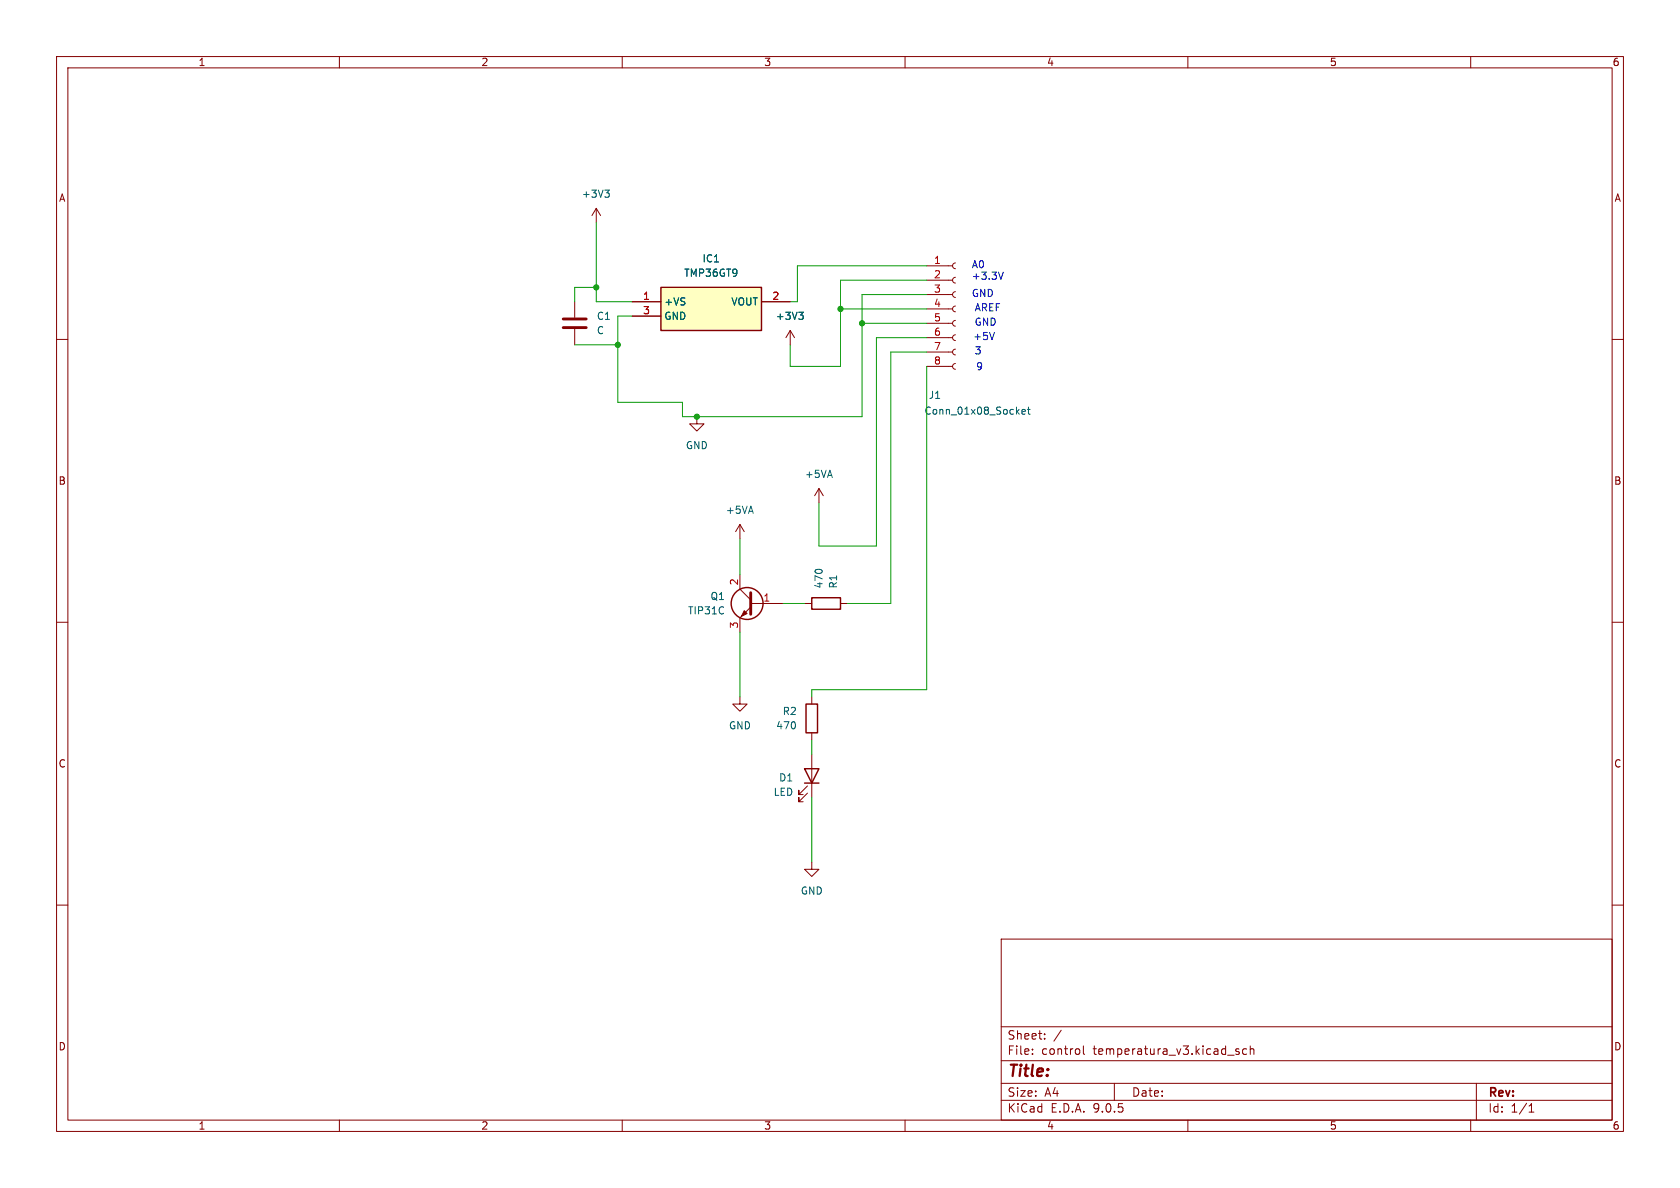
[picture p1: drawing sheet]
<svg xmlns="http://www.w3.org/2000/svg" width="297mm" height="210mm" viewBox="0 0 297 210" stroke-linecap="round" stroke-linejoin="round" font-family="sans-serif">
<g fill="none" stroke="#840000" stroke-width=".18">
<path d="M10 10h277v190h-277zM12 12h273v186h-273zM60 10v2M110 10v2M160 10v2M210 10v2M260 10v2M10 60h2M285 60h2M10 110h2M285 110h2M10 160h2"/>
<path d="M177 166h108v32h-108zM285 160h2M60 198v2M110 198v2M160 198v2M177 194.5h108M177 191.5h108M177 187.5h108M177 181.5h108M182.5 186.3v.1M182.5 185.5v.1M184.7 183.6v.1"/>
<path d="M184.7 182.8v.1M187.6 182.1l-1.3 2M191.5 184.9v1.3l.2 .2M197 191.5v3M210 198v2M219 185.5l-.3-.1-.2 .2v.2l.5 .2v.3h-.5M220.4 185.5l-.4-.1-.3 .3v.4l.1 .2h.6M221 185.5l.2-.1 .4 .1 .1 .9M221 184.9v1.5M260 198v2M261 191.5v6.5M270.3 196.6h.9"/>
<path d="M270.3 195.5l.4-.4v1.5"/>
</g>
<path d="M116.8 50.8h17.8v7.6h-17.8z" fill="#ffffc2"/>
<g fill="none" stroke="#840000" stroke-width=".25">
<path d="M116.8 50.8h17.8v7.6h-17.8zM143.5 105.7h5.1v2h-5.1zM142.2 135.9h2.6l-1.3 2.5zM142.2 138.4h2.6M142.5 124.5h2v5h-2z"/>
<circle cx="132.1" cy="106.7" r="2.82"/>
</g>
<g fill="none" stroke="#840000" stroke-width=".18">
<path d="M105.4 36.8l-.8 1.3M105.4 36.8l.8 1.3M105.4 36.8v2.6M101.6 53.3v2.8M101.6 58.2v2.8M111.8 53.3h5M111.8 55.9h5M134.6 53.3h5.1M139.7 58.4l-.8 1.3M139.7 58.4l.8 1.3M139.7 58.4v2.6M163.8 47h4.6"/>
<path d="M163.8 49.5h4.6M163.8 52.1h4.6M163.8 54.6h4.6M163.8 57.2h4.6M163.8 59.7h4.6M168.9 46.5l-.3 .1-.2 .4 .2 .3 .3 .2M168.9 49l-.3 .2-.2 .3 .2 .4 .3 .1M168.9 51.6l-.3 .1-.2 .4 .2 .3 .3 .2M168.9 54.1l-.3 .2-.2 .3 .2 .4 .3 .1M168.9 56.6l-.3 .2-.2 .4 .2 .3 .3 .2M168.9 59.2l-.3 .1-.2 .4 .2 .3 .3 .2M123.2 73.7v1.2h1.3l-1.3 1.3-1.3-1.3h1.3"/>
<path d="M163.8 62.2h4.6M163.8 64.8h4.6M168.9 61.7l-.3 .2-.2 .3 .2 .4 .3 .1M168.9 64.3l-.3 .1-.2 .4 .2 .3 .3 .2M130.8 92.7l.8 1.3M130.8 92.7l-.8 1.3M130.8 92.7v2.6M144.8 86.4l.7 1.2M144.8 86.4l-.8 1.2M144.8 86.4v2.5M130.8 101.6v2.5l1.9 1.9M132.7 107.3l-1.9 1.9v2.6"/>
<path d="M132.7 106.7h5.7M142.2 106.7h1.3M148.6 106.7h1.3M130.8 123.2v1.3h-1.3l1.3 1.2 1.3-1.2h-1.3M142.7 138.9l-1.5 1.6v-.8v.8h.8M143.5 123.2v1.3M143.5 129.5v1.3M143.5 133.4v7.6M142.7 140.2l-1.5 1.5v-.7v.7h.8M143.5 152.4v1.3h-1.3l1.3 1.2 1.3-1.2h-1.3"/>
</g>
<path d="M106.9 33.6h.8l-.4 .5M107.5 34.1l.2 .2v.3l-.2 .3M141.2 55.2h.8l-.4 .5M141.8 55.7l.2 .2v.3l-.2 .3M180.7 72.8l.6-.1-.1-.3h-.3l-.2 .2v.6h.5M181.6 72.4h.5M181.8 72v1l.3 .2" fill="none" stroke="#006464" stroke-width=".18"/>
<path d="M99.6 56.4h4M99.6 57.9h4M132.7 104.8v3.8" fill="none" stroke="#840000" stroke-width=".51"/>
<path d="M131.6 108l.5 .5-1 .5z" fill="#840000" stroke="#840000" stroke-width=".18"/>
<g fill="none" stroke="#009600" stroke-width=".18">
<path d="M105.4 39.4v13.9h6.4M105.4 50.8h-3.8v2.5M148.6 54.6h15.2M152.4 57.2h11.4M163.8 59.7h-8.9v36.8h-10.1v-7.6M163.8 47h-22.8v6.3h-1.3M163.8 52.1h-11.4v21.6h-31.8v-2.6h-11.4v-15.2h2.6M163.8 49.5h-15.2v15.3h-8.9v-3.8M101.6 61h7.6M163.8 64.8v57.1h-20.3v1.3M163.8 62.2h-6.3v44.5h-7.6M130.8 95.3v6.3"/>
<path d="M130.8 111.8v11.4M138.4 106.7h3.8M143.5 130.8v2.6M143.5 141v11.4"/>
</g>
<path d="M175.8 58.8l-.4 1.2M177.4 48.1l-.5 1.3" fill="none" stroke="#0000c2" stroke-width=".18"/>
<g fill="#009600" stroke="#009600" stroke-width=".18">
<circle cx="148.6" cy="54.6" r=".46"/>
<circle cx="152.4" cy="57.2" r=".46"/>
<circle cx="105.4" cy="50.8" r=".46"/>
<circle cx="109.2" cy="61" r=".46"/>
<circle cx="123.2" cy="73.7" r=".46"/>
</g>
<text font-size="2.8" fill="#840000" x="178" y="190.9">Title:</text>
<g font-size="2.1" fill="#840000">
<text x="178" y="184">Sheet:</text>
<text x="178" y="186.7">File:</text>
<text x="184.1" y="186.7">control</text>
<text x="193.3" y="186.7">temperatura_v3.kicad_sch</text>
<text x="178" y="196.9">KiCad</text>
<text x="178" y="194.1">Size:</text>
<text x="184.7" y="194.1">A4</text>
<text x="185.7" y="196.9">E.D.A.</text>
<text x="193.3" y="196.9">9.0.5</text>
<text x="200" y="194.1">Date:</text>
<text x="263" y="194.3">Rev:</text>
<text x="263" y="196.9">Id:</text>
<text x="267.1" y="196.9">1/1</text>
</g>
<g font-size="1.8" fill="#840000">
<text x="35" y="11.9">1</text>
<text x="85" y="11.9">2</text>
<text x="135" y="11.9">3</text>
<text x="185" y="11.9">4</text>
<text x="235" y="11.9">5</text>
<text x="285" y="11.9">6</text>
<text x="10.3" y="35.9">A</text>
<text x="285.3" y="35.9">A</text>
<text x="10.3" y="85.9">B</text>
<text x="285.3" y="85.9">B</text>
<text x="10.3" y="135.9">C</text>
<text x="285.3" y="135.9">C</text>
<text x="10.3" y="185.9">D</text>
<text x="285.3" y="185.9">D</text>
<text x="35" y="199.9">1</text>
<text x="85" y="199.9">2</text>
<text x="135" y="199.9">3</text>
<text x="185" y="199.9">4</text>
<text x="235" y="199.9">5</text>
<text x="285" y="199.9">6</text>
</g>
<g font-size="1.8" fill="#006464">
<text x="102.8" y="35.2">+3V3</text>
<text x="124.1" y="46.6">IC1</text>
<text x="120.9" y="49.1">TMP36GT9</text>
<text x="105.4" y="56.7">C1</text>
<text x="105.4" y="59.3">C</text>
<text x="117.3" y="54.2">+VS</text>
<text x="117.3" y="56.7">GND</text>
<text x="129.2" y="54.2">VOUT</text>
<text x="137.1" y="56.7">+3V3</text>
<text x="164.1" y="70.7">J1</text>
<text x="163.3" y="73.5">Conn_01x08_Socket</text>
<text x="121.2" y="79.6">GND</text>
<text x="142.2" y="84.7">+5VA</text>
<text x="128.2" y="91">+5VA</text>
<text x="125.5" y="106.3">Q1</text>
<text x="145.6" y="104.1" transform="rotate(-90 145.6 104.1)">470</text>
<text x="148.2" y="104.1" transform="rotate(-90 148.2 104.1)">R1</text>
<text x="121.5" y="108.8">TIP31C</text>
<text x="128.8" y="129.1">GND</text>
<text x="137.1" y="129.1">470</text>
<text x="138.3" y="126.6">R2</text>
<text x="136.7" y="140.9">LED</text>
<text x="137.6" y="138.3">D1</text>
<text x="141.5" y="158.3">GND</text>
</g>
<g font-size="1.8" fill="#a90000">
<text x="165" y="46.7">1</text>
<text x="113.6" y="53.1">1</text>
<text x="136.5" y="53.1">2</text>
<text x="165" y="49.3">2</text>
<text x="165" y="51.8">3</text>
<text x="113.6" y="55.6">3</text>
<text x="165" y="54.4">4</text>
<text x="165" y="56.9">5</text>
<text x="165" y="59.4">6</text>
<text x="165" y="62">7</text>
<text x="165" y="64.5">8</text>
<text x="130.6" y="103.6" transform="rotate(-90 130.6 103.6)">2</text>
<text x="134.9" y="106.4">1</text>
<text x="130.6" y="111.2" transform="rotate(-90 130.6 111.2)">3</text>
</g>
<g font-size="1.8" fill="#0000c2">
<text x="171.7" y="47.5">A0</text>
<text x="171.7" y="52.6">GND</text>
<text x="171.7" y="49.5">+3.3V</text>
<text x="172.2" y="57.7">GND</text>
<text x="172.2" y="55.1">AREF</text>
<text x="171.9" y="60.2">+5V</text>
<text x="172.2" y="62.7">3</text>
<text x="172.5" y="65.5">9</text>
</g>
</svg>
